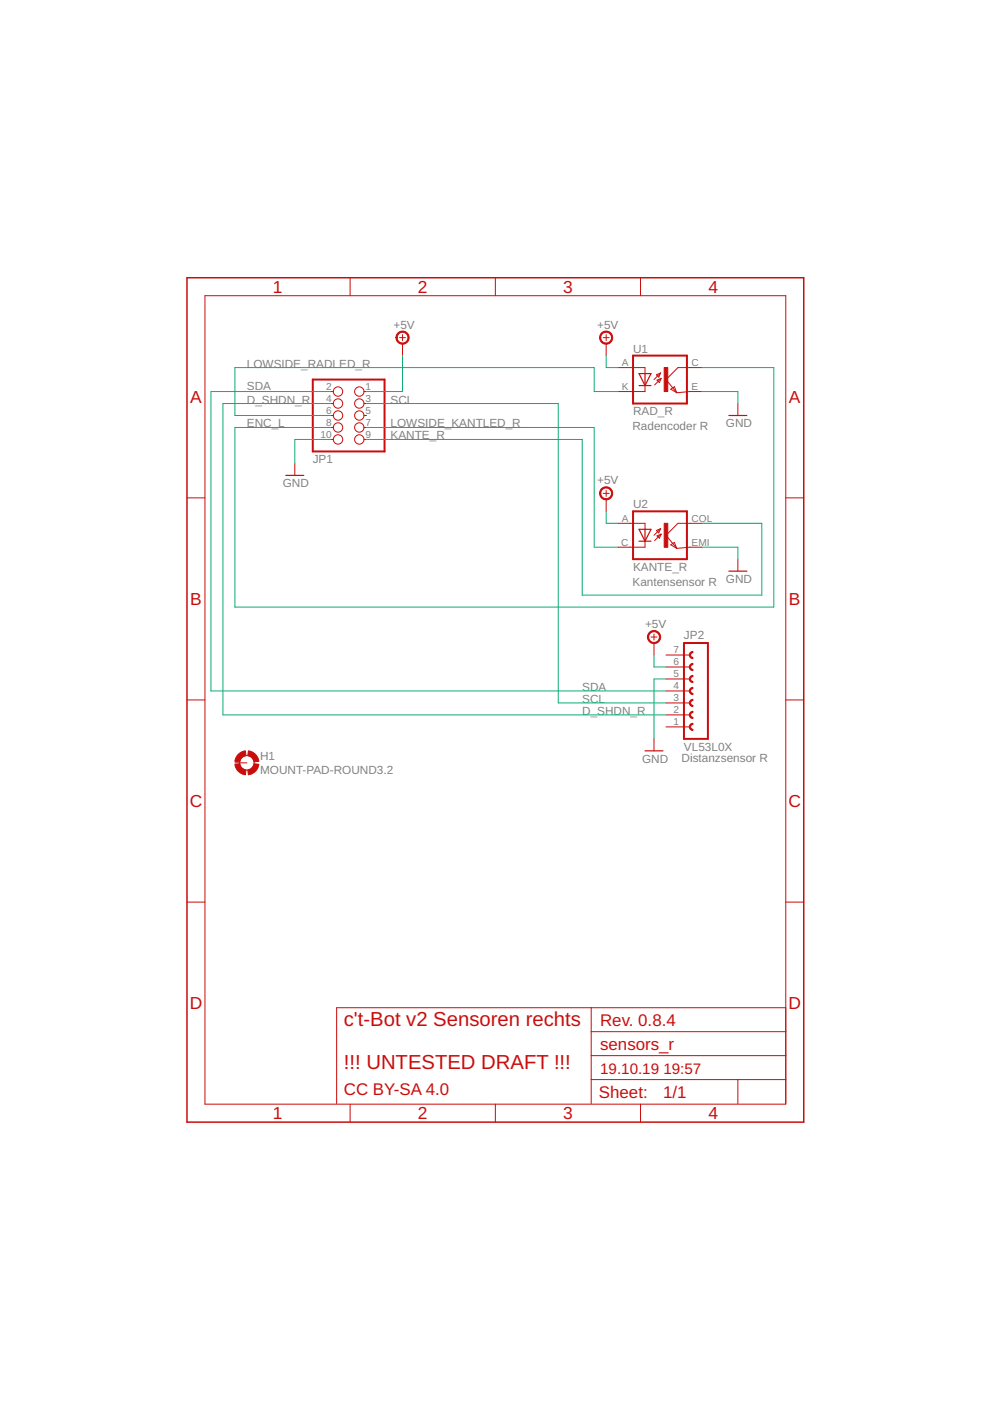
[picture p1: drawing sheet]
<svg xmlns="http://www.w3.org/2000/svg" width="210mm" height="297mm" viewBox="0 0 210 297" stroke-linecap="round" stroke-linejoin="round" font-family="sans-serif">
<g fill="none" stroke="#c90d0c" stroke-width=".21">
<path d="M74.2 58.9v3.8M105 58.9v3.8M135.8 58.9v3.8M43.5 62.7h123.1v171.4h-123.1zM84.7 71.6h1.3M85.3 71v1.2M85.3 72.9v2.5M127.9 71.6h1.3M128.5 71v1.2M128.5 72.9v2.5M131 77.9h5.8v1.3M139.2 79.5l.9-.4-.4 .9z"/>
<path d="M140.1 79.1l-1.4 1.4M148.8 77.9h-5.1l-2.5 2.6 2.3 2.8M62.5 98.3v2.5M70.1 83h.6M70.1 85.6h.6M70.1 88.1h.6M70.1 90.6h.6M70.1 93.2h.6M77.2 83h.5M77.2 85.6h.5M77.2 88.1h.5M77.2 90.6h.5"/>
<path d="M77.2 93.2h.5M136.8 81.7v1.3h-5.8M139.3 80.6l.9-.4-.4 .9zM140.2 80.2l-1.4 1.4M142.2 82.5l.8-.5 .5 1.3zM148.8 83h-2.5l-2.8 .3M156.4 85.6v2.5M39.6 105.6h3.9M127.9 104.6h1.3M128.5 104v1.2M128.5 105.9v2.5M131 111h5.8v1.2"/>
<path d="M136.8 114.7v1.3h-5.8M139.2 112.5l.9-.4-.4 .9zM139.3 113.6l.9-.4-.4 .9zM140.1 112.1l-1.4 1.4M140.2 113.2l-1.4 1.4M142.2 115.5l.8-.5 .5 1.3zM148.8 111h-5.1l-2.5 2.5 2.3 2.8M148.8 116h-2.5l-2.8 .3M156.4 118.6v2.5M166.6 105.6h3.8M138 135.1h1.3M138.7 134.4v1.3"/>
<path d="M138.7 136.3v2.6M141.2 138.9h5.1M39.6 148.4h3.9M138.7 156.7v2.5M141.2 154.1h5.1M141.2 151.6h5.1M141.2 149h5.1M141.2 146.5h5.1M141.2 144h5.1M141.2 141.4h5.1M166.6 148.4h3.8M49.8 161.7h2.5"/>
<path d="M39.6 191.3h3.9M166.6 191.3h3.8M125.3 213.7v20.3M125.3 218.7h41.3M166.6 213.7h-95.2v20.3M74.2 234.1v3.8M105 234.1v3.8M125.3 228.9h41.3M125.3 223.8h41.3M135.8 234.1v3.8M156.4 228.9v5.1"/>
<circle cx="71.7" cy="88.1" r=".99"/>
<circle cx="71.7" cy="90.6" r=".99"/>
<circle cx="71.7" cy="93.2" r=".99"/>
<circle cx="71.7" cy="85.6" r=".99"/>
<circle cx="71.7" cy="83" r=".99"/>
<circle cx="76.2" cy="90.6" r=".99"/>
<circle cx="76.2" cy="88.1" r=".99"/>
<circle cx="76.2" cy="93.2" r=".99"/>
<circle cx="76.2" cy="85.6" r=".99"/>
<circle cx="76.2" cy="83" r=".99"/>
<circle cx="52.3" cy="161.7" r="1.52"/>
</g>
<path d="M135.5 79.2h2.5l-1.2 2.5zM136.8 79.2v2.5M135.5 81.7h2.5M154.5 88.1h3.8M60.6 100.8h3.8M135.5 112.2h2.5l-1.2 2.5zM135.5 114.7h2.5M136.8 112.2v2.5M154.5 121.1h3.8M136.8 159.2h3.8" fill="none" stroke="#c90d0c" stroke-width=".25"/>
<path d="M134.2 75.4h11.4v10.2h-11.4zM66.3 80.5h15.2v15.2h-15.2zM134.2 108.4h11.4v10.2h-11.4zM145 136.3h5.1v20.4h-5.1z" fill="none" stroke="#c90d0c" stroke-width=".42"/>
<g fill="#c90d0c" stroke="#c90d0c" stroke-width=".21">
<path d="M140.8 77.9h.8v5.1h-.8z"/>
<path d="M140.8 111h.8v5h-.8z"/>
</g>
<path d="M39.6 58.9h130.8v179h-130.8z" fill="none" stroke="#c90d0c" stroke-width=".32"/>
<g fill="#c90d0c" stroke="#c90d0c" stroke-width=".21">
<path d="M84.3 70.6a1.4 1.4 0 0 1 2.2 .3 1.4 1.4 0 0 1-.8 2 1.4 1.4 0 0 1-1.8-1.3h.3a1.15 1.15 0 0 1 1.6-1.1 1.15 1.15 0 0 1 .3 1.9 1.15 1.15 0 0 1-1.9-.5v-.3h-.3z" fill-rule="evenodd"/>
<path d="M127.5 70.6a1.4 1.4 0 0 1 2.2 .2 1.4 1.4 0 0 1-.8 2.1 1.4 1.4 0 0 1-1.8-1.3h.3a1.14 1.14 0 0 1 1.7-1 1.14 1.14 0 0 1 .1 2 1.14 1.14 0 0 1-1.8-.7v-.3h-.3z" fill-rule="evenodd"/>
<path d="M127.5 103.6a1.4 1.4 0 0 1 2.2 .2 1.4 1.4 0 0 1-.8 2.1 1.4 1.4 0 0 1-1.8-1.3h.3a1.14 1.14 0 0 1 1.7-1 1.14 1.14 0 0 1 .1 2 1.14 1.14 0 0 1-1.8-.7v-.3h-.3z" fill-rule="evenodd"/>
<path d="M137.6 134.1a1.4 1.4 0 0 1 2.3 .2 1.4 1.4 0 0 1-.9 2.1 1.4 1.4 0 0 1-1.7-1.3h.2a1.15 1.15 0 0 1 1.6-1.1 1.15 1.15 0 0 1 .3 1.9 1.15 1.15 0 0 1-1.8-.5l-.1-.3h-.2z" fill-rule="evenodd"/>
<path d="M52.7 159.2a2.52 2.52 0 0 1 2.2 2.2l-1 .1-.3-.6a1.4 1.4 0 0 0-1.1-.7z" fill-rule="evenodd"/>
<path d="M50.4 160.1l.6-.6 1-.3 .2 1-1 .4-.4 .9-1-.1z" fill-rule="evenodd"/>
<path d="M49.8 162.1l1-.2a1.51 1.51 0 0 0 1.4 1.4l-.2 1a2.59 2.59 0 0 1-2.2-2.2z" fill-rule="evenodd"/>
<path d="M52.5 163.3l.9-.5 .5-.9 1 .2a2.59 2.59 0 0 1-2.2 2.2z" fill-rule="evenodd"/>
<path d="M146.4 148.5l.5-.2v.2a.51 .51 0 0 0-.5 .5 .51 .51 0 0 0 .5 .5v.3a.77 .77 0 0 1-.7-.5 .77 .77 0 0 1 .2-.8z" fill-rule="evenodd"/>
<path d="M146.4 151l.5-.2v.3a.51 .51 0 0 0-.5 .5 .51 .51 0 0 0 .5 .5v.2a.77 .77 0 0 1-.7-.4 .77 .77 0 0 1 .2-.9z" fill-rule="evenodd"/>
<path d="M146.4 153.6l.5-.2v.2a.51 .51 0 0 0-.5 .5 .51 .51 0 0 0 .5 .5v.3a.77 .77 0 0 1-.7-.5 .77 .77 0 0 1 .2-.8z" fill-rule="evenodd"/>
<path d="M146.4 143.4l.5-.2v.2a.51 .51 0 0 0-.5 .6 .51 .51 0 0 0 .5 .5v.2a.77 .77 0 0 1-.7-.5 .77 .77 0 0 1 .2-.8z" fill-rule="evenodd"/>
<path d="M146.4 145.9l.5-.2v.3a.51 .51 0 0 0-.5 .5 .51 .51 0 0 0 .5 .5v.3a.77 .77 0 0 1-.7-.5 .77 .77 0 0 1 .2-.9z" fill-rule="evenodd"/>
<path d="M146.4 140.9l.5-.2v.2a.51 .51 0 0 0-.5 .5 .51 .51 0 0 0 .5 .5v.3a.77 .77 0 0 1-.7-.5 .77 .77 0 0 1 .2-.8z" fill-rule="evenodd"/>
<path d="M146.4 138.3l.5-.2v.3a.51 .51 0 0 0-.5 .5 .51 .51 0 0 0 .5 .5v.2a.77 .77 0 0 1-.7-.4 .77 .77 0 0 1 .2-.9z" fill-rule="evenodd"/>
</g>
<g fill="none" stroke="#0dab76" stroke-width=".21">
<path d="M85.3 75.4v7.6h-7.6M128.5 75.4v2.5h2.5M148.8 77.9h15.3v50.8h-114.3v-38.1h20.3M70.1 83h-25.4v63.5h96.5M70.1 85.6h-22.8v66h93.9M70.1 93.2h-7.6v5.1M77.7 85.6h40.7v63.4h22.8M77.7 90.6h48.3v25.4h5M77.7 93.2h45.7v33h38.1v-15.2h-12.7M131 83h-5v-5.1h-76.2v10.2h20.3M148.8 83h7.6v2.6M128.5 108.4v2.6h2.5"/>
<path d="M148.8 116h7.6v2.6M138.7 138.9v2.5h2.5M141.2 144h-2.5v12.7"/>
</g>
<g font-size="4.3" fill="#c90d0c">
<text x="72.9" y="217.6">c't-Bot v2 Sensoren rechts</text>
<text x="72.9" y="226.7">!!! UNTESTED DRAFT !!!</text>
</g>
<g font-size="3.7" fill="#c90d0c">
<text x="57.8" y="62.1">1</text>
<text x="88.6" y="62.1">2</text>
<text x="119.4" y="62.1">3</text>
<text x="150.2" y="62.1">4</text>
<text x="40.3" y="85.4">A</text>
<text x="167.3" y="85.4">A</text>
<text x="40.3" y="128.3">B</text>
<text x="167.3" y="128.3">B</text>
<text x="40.2" y="171.1">C</text>
<text x="167.2" y="171.1">C</text>
<text x="40.2" y="214">D</text>
<text x="167.2" y="214">D</text>
<text x="57.8" y="237.3">1</text>
<text x="88.6" y="237.3">2</text>
<text x="119.4" y="237.3">3</text>
<text x="150.2" y="237.3">4</text>
</g>
<g font-size="3.6" fill="#c90d0c">
<text x="127.2" y="217.6">Rev. 0.8.4</text>
<text x="127.2" y="222.6">sensors_r</text>
<text x="72.9" y="232.1">CC BY-SA 4.0</text>
<text x="127" y="232.8">Sheet:</text>
<text x="140.6" y="232.7">1/1</text>
</g>
<g font-size="3.2" fill="#c90d0c">
<text x="127.2" y="227.6">19.10.19</text>
<text x="140.7" y="227.6">19:57</text>
</g>
<g font-size="2.5" fill="#808080">
<text x="83.4" y="69.7">+5V</text>
<text x="126.6" y="69.7">+5V</text>
<text x="52.3" y="77.9">LOWSIDE_RADLED_R</text>
<text x="134.2" y="74.8">U1</text>
<text x="52.3" y="82.8">SDA</text>
<text x="52.3" y="85.6">D_SHDN_R</text>
<text x="82.8" y="85.6">SCL</text>
<text x="134.2" y="88.1">RAD_R</text>
<text x="52.3" y="90.6">ENC_L</text>
<text x="82.8" y="93.2">KANTE_R</text>
<text x="82.8" y="90.6">LOWSIDE_KANTLED_R</text>
<text x="134.1" y="91.1">Radencoder R</text>
<text x="153.9" y="90.6">GND</text>
<text x="66.3" y="98.1">JP1</text>
<text x="60" y="103.3">GND</text>
<text x="126.6" y="102.7">+5V</text>
<text x="134.2" y="107.8">U2</text>
<text x="134.1" y="124.2">Kantensensor R</text>
<text x="134.2" y="121.1">KANTE_R</text>
<text x="153.9" y="123.6">GND</text>
<text x="136.8" y="133.2">+5V</text>
<text x="145" y="135.6">JP2</text>
<text x="123.4" y="146.5">SDA</text>
<text x="123.4" y="149">SCL</text>
<text x="123.4" y="151.6">D_SHDN_R</text>
<text x="55.1" y="161.1">H1</text>
<text x="136.1" y="161.7">GND</text>
<text x="144.5" y="161.5">Distanzsensor R</text>
<text x="145" y="159.2">VL53L0X</text>
<text x="55.1" y="164.2">MOUNT-PAD-ROUND3.2</text>
</g>
<g font-size="2.1" fill="#808080">
<text x="131.8" y="77.6">A</text>
<text x="146.6" y="77.6">C</text>
<text x="69.1" y="82.7">2</text>
<text x="77.5" y="82.7">1</text>
<text x="131.8" y="82.7">K</text>
<text x="146.6" y="82.7">E</text>
<text x="69.1" y="85.2">4</text>
<text x="69.1" y="87.7">6</text>
<text x="77.5" y="85.2">3</text>
<text x="77.5" y="87.7">5</text>
<text x="67.9" y="92.8">10</text>
<text x="69.1" y="90.3">8</text>
<text x="77.5" y="90.3">7</text>
<text x="77.5" y="92.8">9</text>
<text x="131.8" y="110.6">A</text>
<text x="146.6" y="110.6">COL</text>
<text x="131.7" y="115.7">C</text>
<text x="146.6" y="115.7">EMI</text>
<text x="142.8" y="143.6">5</text>
<text x="142.8" y="141.1">6</text>
<text x="142.8" y="138.5">7</text>
<text x="142.8" y="148.7">3</text>
<text x="142.8" y="146.1">4</text>
<text x="142.8" y="153.8">1</text>
<text x="142.8" y="151.2">2</text>
</g>
</svg>
